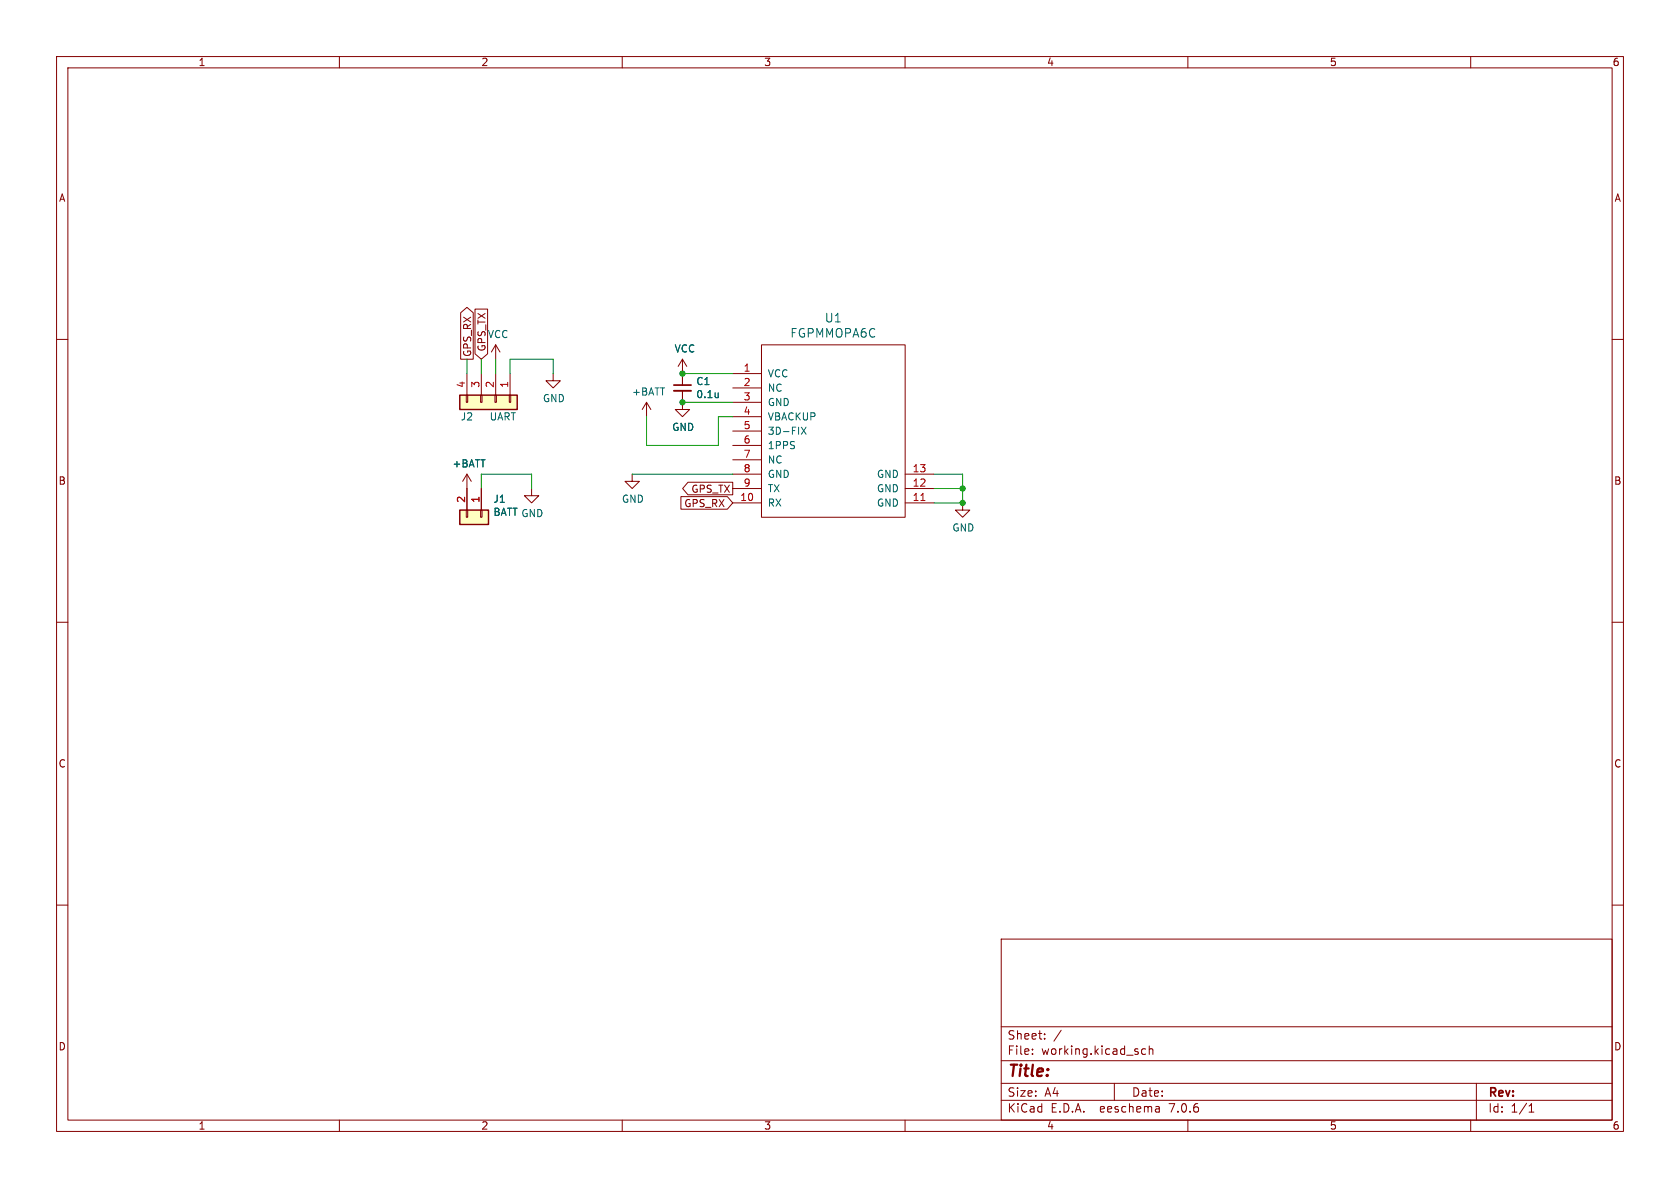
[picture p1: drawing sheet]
<svg xmlns="http://www.w3.org/2000/svg" width="297mm" height="210mm" viewBox="0 0 297 210" stroke-linecap="round" stroke-linejoin="round" font-family="sans-serif">
<g fill="none" stroke="#840000" stroke-width=".18">
<path d="M10 10h277v190h-277zM12 12h273v186h-273zM60 10v2M110 10v2M160 10v2M210 10v2M260 10v2M10 60h2M81.4 55.3l1.1-1 1.2 1v8.2h-2.3zM84 54.6h2.2v7.9l-1.1 1-1.1-1zM285 60h2M82.4 69.9h.3v1.2h-.3z"/>
<path d="M82.5 66v3.9M85 69.9h.2v1.2h-.2zM85.1 66v3.9M87.5 69.9h.3v1.2h-.3zM87.6 61l-.7 1.2M87.6 61v2.5M87.6 66v3.9M87.6 61l.8 1.2M90 69.9h.3v1.2h-.3zM90.2 66v3.9M97.8 66v1.3h1.3l-1.3 1.3-1.3-1.3h1.3M114.3 71.1l-.8 1.3"/>
<path d="M114.3 71.1v2.6M114.3 71.1l.8 1.3M120.6 69.1v3.3h1.3l-1.3 1.3-1.2-1.3h1.2M120.6 63.5v4.6M120.6 63.5l-.7 1.3M120.6 63.5l.8 1.3M129.5 66h5.1M129.5 68.6h5.1M129.5 71.1h5.1M129.5 73.7h5.1M129.5 76.2h5.1M129.5 78.7h5.1"/>
<path d="M134.6 61h25.4v30.4h-25.4zM82.4 90.2h.3v1.2h-.3zM82.5 83.8l-.7 1.3M82.5 83.8v6.4M82.5 83.8l.8 1.3M85 90.2h.2v1.2h-.2zM85.1 86.4v3.8M94 86.4v1.2h1.2l-1.2 1.3-1.3-1.3h1.3M111.8 83.8v1.3h1.2l-1.2 1.3-1.3-1.3h1.3M120.4 87.8h8.2l.9 1.1-.9 1.1h-8.2zM121.6 85.2h7.9v2.3h-7.9l-.9-1.1zM129.5 88.9h5.1"/>
<path d="M129.5 86.4h5.1M129.5 83.8h5.1M129.5 81.3h5.1M160 88.9h5.1M160 86.4h5.1M160 83.8h5.1M170.2 88.9v1.3h1.2l-1.2 1.2-1.3-1.2h1.3M10 110h2M285 110h2M10 160h2M285 160h2M177 166h108v32h-108z"/>
<path d="M60 198v2M110 198v2M160 198v2M177 194.5h108M177 191.5h108M177 187.5h108M177 181.5h108M182.5 186.3v.1M182.5 185.5v.1M184.7 183.6v.1M184.7 182.8v.1M187.6 182.1l-1.3 2"/>
<path d="M197 191.5v3M202.5 185.5l-.4-.1-.3 .3v.4l.2 .2h.5M203.2 185.5l.2-.1 .3 .1 .1 .9M203.2 184.9v1.5M204.9 195.7l.1 .9M205 196.5l-.2 .1M205 196h-.2M210 198v2M260 198v2M261 191.5v6.5M270.3 196.6h.9M270.3 195.5l.4-.4v1.5"/>
</g>
<path d="M119.1 69.1h3.1" fill="none" stroke="#840000" stroke-width=".33"/>
<path d="M119.1 68.1h3.1" fill="none" stroke="#840000" stroke-width=".3"/>
<path d="M127 69.5v.8M127 70.2h-.1M141.7 75.5l.8 1.3M142.5 75.5l-.8 1.3" fill="none" stroke="#006464" stroke-width=".18"/>
<g fill="#ffffc2" stroke="#ffffc2" stroke-width=".18">
<path d="M81.3 90.2h5.1v2.5h-5.1z"/>
<path d="M81.3 69.9h10.1v2.5h-10.1z"/>
</g>
<path d="M81.3 69.9h10.1v2.5h-10.1zM81.3 90.2h5.1v2.5h-5.1z" fill="none" stroke="#840000" stroke-width=".25"/>
<path d="M162.8 88.5h.7" fill="none" stroke="#a90000" stroke-width=".18"/>
<path d="M82.5 63.5v2.5M85.1 63.5v2.5M87.6 63.5v2.5M90.2 66v-2.5h7.6v2.5M114.3 73.7v5h12.7v-5h2.5M120.6 71.1h8.9M120.6 66h8.9M85.1 86.4v-2.6h8.9v2.6M111.8 83.8h17.7M165.1 86.4h5.1M165.1 83.8h5.1v5.1h-5.1" fill="none" stroke="#009600" stroke-width=".18"/>
<g fill="#009600" stroke="#009600" stroke-width=".18">
<circle cx="170.2" cy="88.9" r=".46"/>
<circle cx="170.2" cy="86.4" r=".46"/>
<circle cx="120.6" cy="66" r=".46"/>
<circle cx="120.6" cy="71.1" r=".46"/>
</g>
<text font-size="2.8" fill="#840000" x="178" y="190.9">Title:</text>
<g font-size="2.1" fill="#006464">
<text x="139.6" y="59.9">FGPMMOPA6C</text>
<text x="145.7" y="57.2">U1</text>
</g>
<g font-size="2.1" fill="#840000">
<text x="178" y="184">Sheet:</text>
<text x="178" y="186.7">File:</text>
<text x="184.1" y="186.7">working.kicad_sch</text>
<text x="178" y="196.9">KiCad</text>
<text x="178" y="194.1">Size:</text>
<text x="184.7" y="194.1">A4</text>
<text x="185.7" y="196.9">E.D.A.</text>
<text x="194.6" y="196.9">eeschema</text>
<text x="200" y="194.1">Date:</text>
<text x="207" y="196.9">7.0.6</text>
<text x="263" y="194.3">Rev:</text>
<text x="263" y="196.9">Id:</text>
<text x="267.1" y="196.9">1/1</text>
</g>
<g font-size="1.8" fill="#840000">
<text x="35" y="11.9">1</text>
<text x="85" y="11.9">2</text>
<text x="135" y="11.9">3</text>
<text x="185" y="11.9">4</text>
<text x="235" y="11.9">5</text>
<text x="285" y="11.9">6</text>
<text x="10.3" y="35.9">A</text>
<text x="285.3" y="35.9">A</text>
<text x="86.1" y="60">VCC</text>
<text x="83.5" y="63.2" transform="rotate(-90 83.5 63.2)">GPS_RX</text>
<text x="86" y="62.2" transform="rotate(-90 86 62.2)">GPS_TX</text>
<text x="10.3" y="85.9">B</text>
<text x="120.9" y="89.9">GPS_RX</text>
<text x="122.1" y="87.3">GPS_TX</text>
<text x="285.3" y="85.9">B</text>
<text x="10.3" y="135.9">C</text>
<text x="285.3" y="135.9">C</text>
<text x="10.3" y="185.9">D</text>
<text x="285.3" y="185.9">D</text>
<text x="35" y="199.9">1</text>
<text x="85" y="199.9">2</text>
<text x="135" y="199.9">3</text>
<text x="185" y="199.9">4</text>
<text x="235" y="199.9">5</text>
<text x="285" y="199.9">6</text>
</g>
<g font-size="1.8" fill="#006464">
<text x="119.2" y="62.5">VCC</text>
<text x="95.9" y="71.3">GND</text>
<text x="111.6" y="70.1">+BATT</text>
<text x="123" y="68.3">C1</text>
<text x="123" y="70.6">0.1u</text>
<text x="135.6" y="66.9">VCC</text>
<text x="135.6" y="69.4">NC</text>
<text x="135.6" y="72">GND</text>
<text x="81.4" y="74.5">J2</text>
<text x="86.5" y="74.5">UART</text>
<text x="118.7" y="76.4">GND</text>
<text x="135.6" y="74.5">VBACKUP</text>
<text x="135.6" y="77.1">3D-FIX</text>
<text x="79.9" y="82.8">+BATT</text>
<text x="135.6" y="79.6">1PPS</text>
<text x="135.6" y="82.1">NC</text>
<text x="87.1" y="89.1">J1</text>
<text x="109.9" y="89.1">GND</text>
<text x="135.6" y="89.8">RX</text>
<text x="135.6" y="84.7">GND</text>
<text x="135.6" y="87.2">TX</text>
<text x="154.9" y="89.8">GND</text>
<text x="154.9" y="87.2">GND</text>
<text x="154.9" y="84.7">GND</text>
<text x="87.1" y="91.4">BATT GND</text>
<text x="87.1" y="91.4">BATT</text>
<text x="168.3" y="94.2">GND</text>
</g>
<g font-size="1.8" fill="#a90000">
<text x="131.4" y="65.8">1</text>
<text x="82.3" y="68.7" transform="rotate(-90 82.3 68.7)">4</text>
<text x="84.8" y="68.7" transform="rotate(-90 84.8 68.7)">3</text>
<text x="87.4" y="68.7" transform="rotate(-90 87.4 68.7)">2</text>
<text x="89.9" y="68.7" transform="rotate(-90 89.9 68.7)">1</text>
<text x="131.4" y="68.3">2</text>
<text x="131.4" y="70.9">3</text>
<text x="131.4" y="73.4">4</text>
<text x="131.4" y="75.9">5</text>
<text x="131.4" y="78.5">6</text>
<text x="131.4" y="81">7</text>
<text x="131.4" y="83.6">8</text>
<text x="161.2" y="83.6">13</text>
<text x="82.3" y="89" transform="rotate(-90 82.3 89)">2</text>
<text x="84.8" y="89" transform="rotate(-90 84.8 89)">1</text>
<text x="130.8" y="88.6">10</text>
<text x="131.4" y="86.1">9</text>
<text x="161.2" y="88.6">11</text>
<text x="161.2" y="86.1">12</text>
</g>
</svg>
